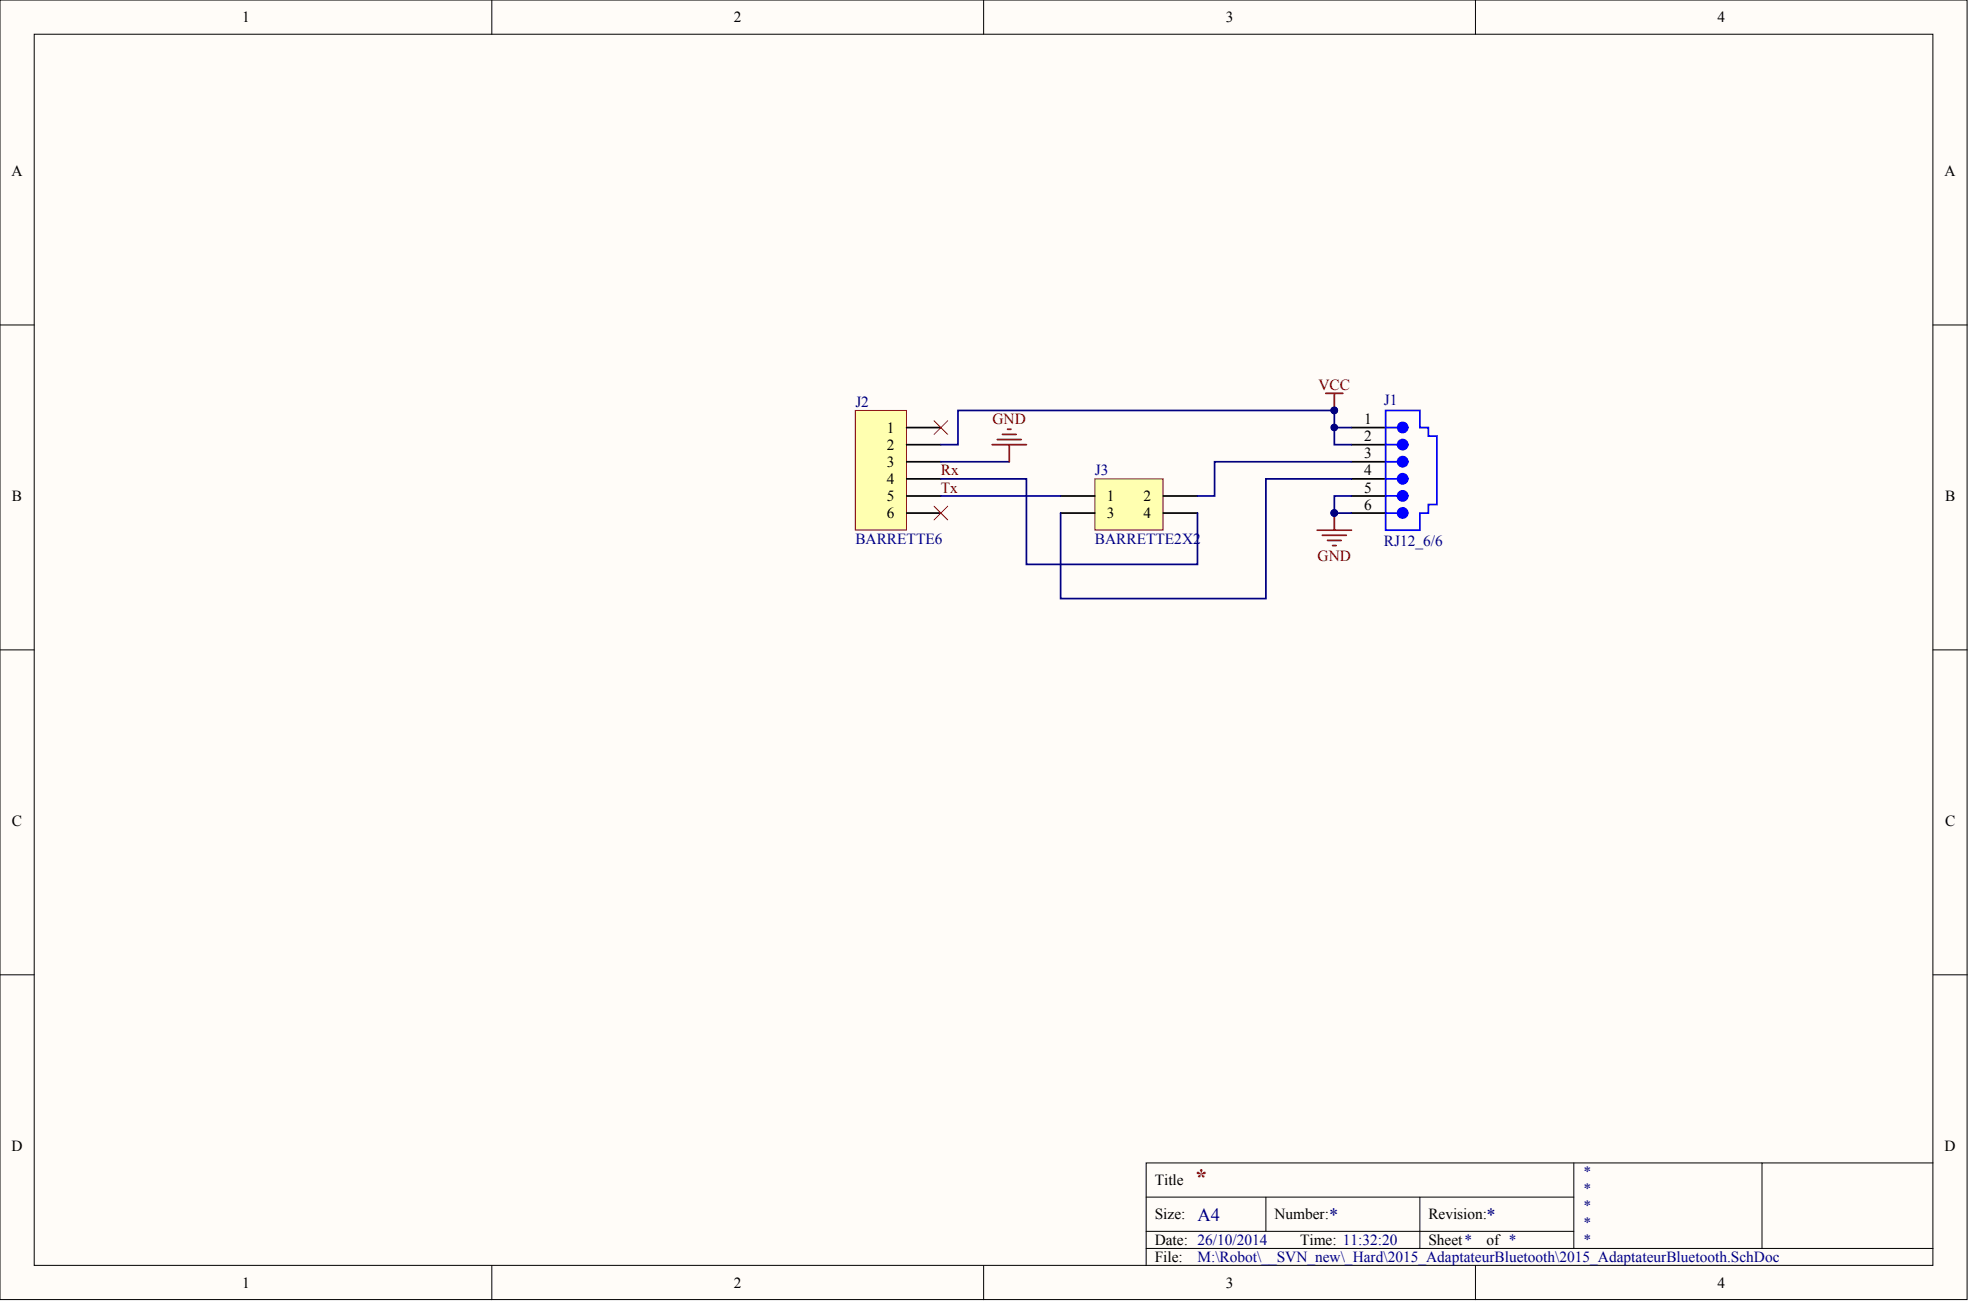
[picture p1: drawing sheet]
<svg xmlns="http://www.w3.org/2000/svg" width="486mm" height="322mm" viewBox="0 0 486 322" stroke-linecap="round" stroke-linejoin="round" font-family="sans-serif">
<g fill="#fffcf8" stroke="#000" stroke-width=".25">
<path d="M0 0h485.8v320.7h-485.8z"/>
<path d="M8.4 8.4h468.9v303.9h-468.9z"/>
</g>
<g fill="none" stroke="#000" stroke-width=".25">
<path d="M121.5 0v8.4M242.9 0v8.4M364.4 0v8.4M0 80.2h8.4M477.4 80.2h8.4M0 160.4h8.4M477.4 160.4h8.4M0 240.6h8.4M477.4 240.6h8.4M283 295.5h105.6M312.6 295.5v8.4M350.6 295.5v12.6"/>
<path d="M388.6 287v21.1M435.1 287h-152.1v25.3M477.4 287h-42.3v21.1M121.5 312.3v8.5M242.9 312.3v8.5M283 308.1h194.4M283 303.9h105.6M364.4 312.3v8.5"/>
</g>
<path d="M333.7 109.7h8.5M333.7 114h8.5M333.7 118.2h8.5M333.7 105.5h8.5M333.7 122.4h8.5M333.7 126.6h8.5" fill="none" stroke="#000" stroke-width=".42"/>
<path d="M342.2 101.3h8.4v4.2h2.1v2.1h2.2v16.9h-2.2v2.1h-2.1v4.3h-8.4zM342.2 109.7h2.9M342.2 118.2h2.9M342.2 114h2.9M342.2 105.5h2.9M342.2 122.4h2.9M342.2 126.6h2.9" fill="none" stroke="#00f" stroke-width=".42"/>
<g fill="#00f" stroke="#00f" stroke-width=".42">
<circle cx="346.4" cy="109.7" r="1.25"/>
<circle cx="346.4" cy="118.2" r="1.25"/>
<circle cx="346.4" cy="113.9" r="1.25"/>
<circle cx="346.4" cy="105.5" r="1.25"/>
<circle cx="346.4" cy="122.4" r="1.25"/>
<circle cx="346.4" cy="126.6" r="1.25"/>
</g>
<path d="M211.2 101.3h12.7v29.5h-12.7z" fill="#ffffb0" stroke="#800000" stroke-width=".25"/>
<path d="M223.9 105.5h8.4M223.9 109.7h8.4M223.9 114h8.4M223.9 118.2h8.4M223.9 122.4h8.4M223.9 126.6h8.4" fill="none" stroke="#000" stroke-width=".42"/>
<path d="M270.4 118.2h16.8v12.6h-16.8z" fill="#ffffb0" stroke="#800000" stroke-width=".25"/>
<path d="M261.9 122.4h8.5M261.9 126.6h8.5M287.3 122.4h8.4M287.3 126.6h8.4" fill="none" stroke="#000" stroke-width=".42"/>
<path d="M232.3 109.7h4.3v-8.4h92.9v8.4h4.2M232.3 118.2h21.2v21.1h42.2v-12.7M232.3 114h16.9M329.5 105.5h4.2M333.7 114h-33.8v8.4h-4.2M333.7 118.2h-21.1v29.5h-50.7v-21.1M232.3 122.4h29.6M333.7 122.4h-4.2v4.2h4.2" fill="none" stroke="#000080" stroke-width=".42"/>
<g fill="#000080" stroke="#000080" stroke-width=".25">
<circle cx="329.5" cy="101.3" r=".82"/>
<circle cx="329.5" cy="105.5" r=".82"/>
<circle cx="329.5" cy="126.6" r=".82"/>
</g>
<path d="M230.7 103.8l3.3 3.4M234 103.8l-3.3 3.4M230.7 124.9l3.3 3.4M234 124.9l-3.3 3.4" fill="none" stroke="#f00" stroke-width=".25"/>
<path d="M327.4 97.1h4.2M329.5 97.1v4.2M245 109.7h8.5M246.3 108.5h5.9M247.6 107.2h3.3M248.8 106h.9M249.2 109.7v4.3M325.3 130.9h8.4M326.5 132.1h6M327.8 133.4h3.4M329.1 134.7h.8M329.5 126.6v4.3" fill="none" stroke="#800000" stroke-width=".42"/>
<text font-size="5.7" fill="#800000" x="294.9" y="292.6">*</text>
<g font-size="4.6" fill="#000080">
<text x="295.7" y="301.2">A4</text>
<text x="328.2" y="301.2">*</text>
<text x="367.1" y="301.2">*</text>
</g>
<g font-size="3.8">
<text x="59.8" y="5.5">1</text>
<text x="181.2" y="5.5">2</text>
<text x="302.7" y="5.5">3</text>
<text x="424.1" y="5.5">4</text>
<text x="2.8" y="43.5">A</text>
<text x="480.2" y="43.5">A</text>
<text x="219" y="106.8">1</text>
<text x="336.9" y="104.7">1</text>
<text x="219" y="111">2</text>
<text x="336.9" y="108.9">2</text>
<text x="336.9" y="113.1">3</text>
<text x="219" y="115.2">3</text>
<text x="219" y="119.5">4</text>
<text x="336.9" y="117.3">4</text>
<text x="3" y="123.7">B</text>
<text x="219" y="123.7">5</text>
<text x="273.3" y="123.7">1</text>
<text x="282.4" y="123.7">2</text>
<text x="336.9" y="121.6">5</text>
<text x="336.9" y="125.8">6</text>
<text x="480.3" y="123.7">B</text>
<text x="219" y="127.9">6</text>
<text x="273.3" y="127.9">3</text>
<text x="282.4" y="127.9">4</text>
<text x="3" y="203.9">C</text>
<text x="480.3" y="203.9">C</text>
<text x="2.8" y="284.1">D</text>
<text x="480.2" y="284.1">D</text>
<text x="285.1" y="292.5">Title</text>
<text x="285.1" y="301">Size:</text>
<text x="314.7" y="301">Number:</text>
<text x="352.7" y="301">Revision:</text>
<text x="285.1" y="307.3">Date: 26/10/2014</text>
<text x="285.1" y="311.5">File:</text>
<text x="321.1" y="307.3">Time: 11:32:20</text>
<text x="352.7" y="307.3">Sheet*</text>
<text x="367.1" y="307.3">of *</text>
<text x="59.8" y="317.8">1</text>
<text x="181.2" y="317.8">2</text>
<text x="302.7" y="317.8">3</text>
<text x="424.1" y="317.8">4</text>
</g>
<g font-size="3.8" fill="#000080">
<text x="211.2" y="100.5">J2</text>
<text x="341.8" y="100">J1</text>
<text x="270.4" y="117.3">J3</text>
<text x="211.2" y="134.2">BARRETTE6</text>
<text x="270.4" y="134.2">BARRETTE2X2</text>
<text x="341.8" y="134.7">RJ12_6/6</text>
<text x="390.8" y="290.4">*</text>
<text x="390.8" y="294.6">*</text>
<text x="390.8" y="298.8">*</text>
<text x="390.8" y="303.1">*</text>
<text x="295.7" y="311.5">M:\Robot\__SVN_new\_Hard\2015_AdaptateurBluetooth\2015_AdaptateurBluetooth.SchDoc</text>
<text x="390.8" y="307.3">*</text>
</g>
<g font-size="3.8" fill="#800000">
<text x="325.6" y="96.2">VCC</text>
<text x="245.1" y="104.7">GND</text>
<text x="232.3" y="117.3">Rx</text>
<text x="232.3" y="121.6">Tx</text>
<text x="325.4" y="138.5">GND</text>
</g>
</svg>
